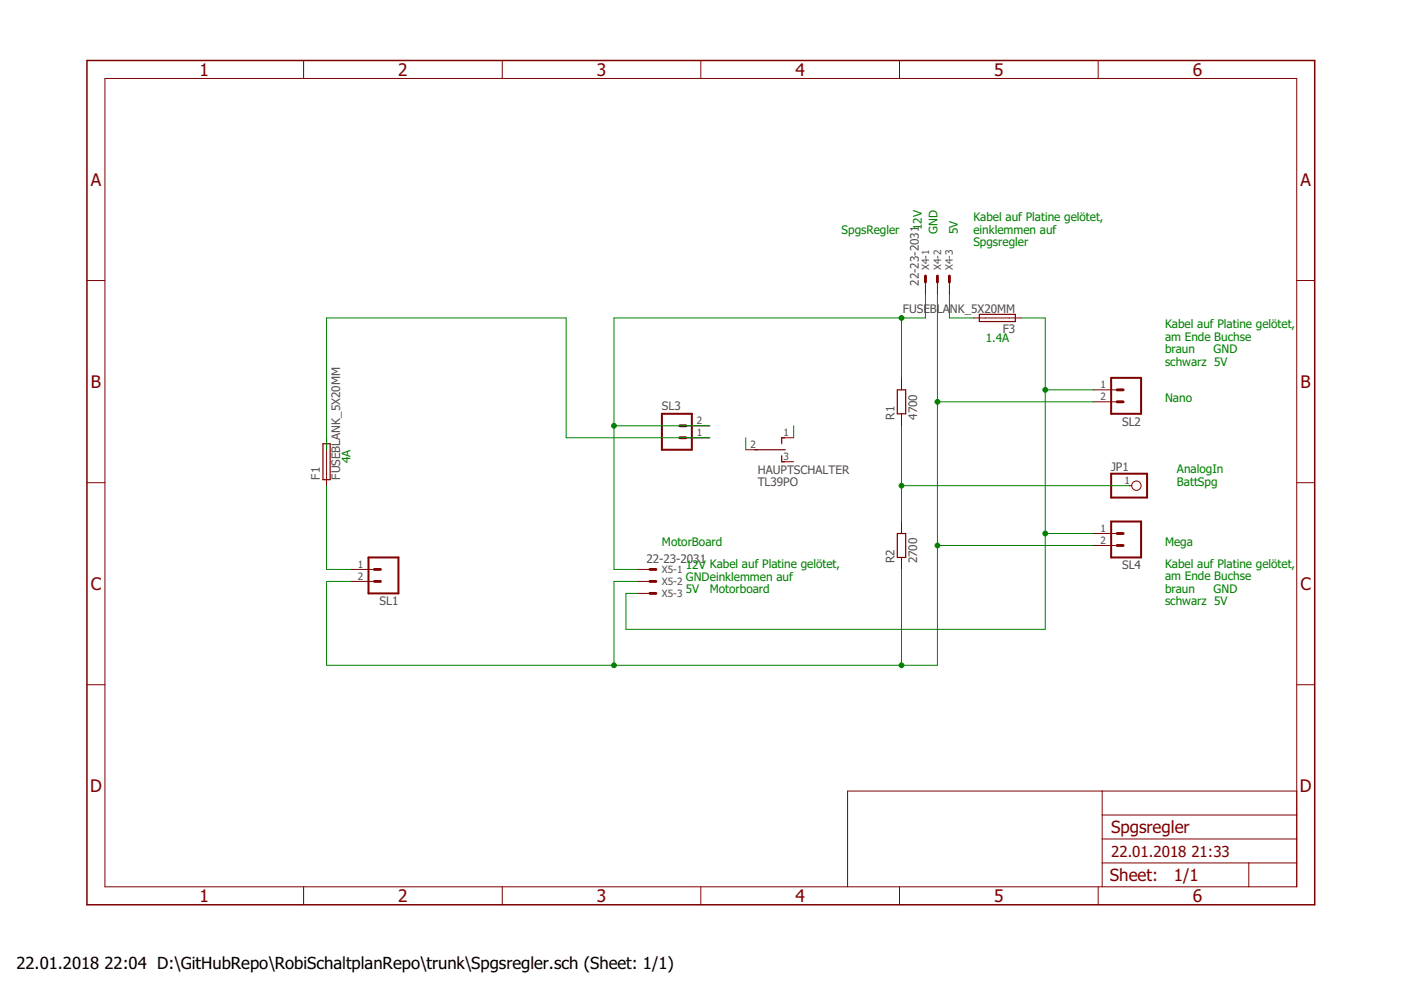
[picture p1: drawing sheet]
<?xml version="1.0" encoding="utf-8"?>
<!DOCTYPE eagle SYSTEM "eagle.dtd">
<eagle version="8.5.1">
<drawing>
<settings>
<setting alwaysvectorfont="no"/>
<setting keepoldvectorfont="yes"/>
<setting verticaltext="up"/>
</settings>
<grid distance="0.1" unitdist="inch" unit="inch" style="lines" multiple="1" display="no" altdistance="0.01" altunitdist="inch" altunit="inch"/>
<schematic xreflabel="%F%N/%S.%C%R" xrefpart="/%S.%C%R">
<libraries>
<library name="con-amp-quick">
<symbols>
<symbol name="M02">
<wire x1="3.81" y1="-2.54" x2="-2.54" y2="-2.54" width="0.4064" layer="94"/>
<wire x1="1.27" y1="2.54" x2="2.54" y2="2.54" width="0.6096" layer="94"/>
<wire x1="1.27" y1="0" x2="2.54" y2="0" width="0.6096" layer="94"/>
<wire x1="-2.54" y1="5.08" x2="-2.54" y2="-2.54" width="0.4064" layer="94"/>
<wire x1="3.81" y1="-2.54" x2="3.81" y2="5.08" width="0.4064" layer="94"/>
<wire x1="-2.54" y1="5.08" x2="3.81" y2="5.08" width="0.4064" layer="94"/>
<text x="-2.54" y="-5.08" size="1.778" layer="96">&gt;VALUE</text>
<text x="-2.54" y="5.842" size="1.778" layer="95">&gt;NAME</text>
<pin name="1" x="7.62" y="0" visible="pad" length="middle" direction="pas" swaplevel="1" rot="R180"/>
<pin name="2" x="7.62" y="2.54" visible="pad" length="middle" direction="pas" swaplevel="1" rot="R180"/>
</symbol>
</symbols>
<devicesets>
<deviceset name="M02" prefix="SL" uservalue="yes">
<gates>
<gate name="G$1" symbol="M02" x="-2.54" y="0"/>
</gates>
<devices>
<device name="" package="02P">
<connects>
<connect gate="G$1" pin="1" pad="1"/>
<connect gate="G$1" pin="2" pad="2"/>
</connects>
<technologies>
<technology name="">
<attribute name="MF" value="" constant="no"/>
<attribute name="MPN" value="" constant="no"/>
<attribute name="OC_FARNELL" value="unknown" constant="no"/>
<attribute name="OC_NEWARK" value="unknown" constant="no"/>
</technology>
</technologies>
</device>
</devices>
</deviceset>
</devicesets>
</library>
<library name="fuse">
<symbols>
<symbol name="FUSE">
<wire x1="-3.81" y1="-0.762" x2="3.81" y2="-0.762" width="0.254" layer="94"/>
<wire x1="3.81" y1="0.762" x2="-3.81" y2="0.762" width="0.254" layer="94"/>
<wire x1="3.81" y1="-0.762" x2="3.81" y2="0.762" width="0.254" layer="94"/>
<wire x1="-3.81" y1="0.762" x2="-3.81" y2="-0.762" width="0.254" layer="94"/>
<wire x1="-2.54" y1="0" x2="2.54" y2="0" width="0.1524" layer="94"/>
<text x="-3.81" y="1.397" size="1.778" layer="95">&gt;NAME</text>
<text x="-3.81" y="-2.921" size="1.778" layer="96">&gt;VALUE</text>
<pin name="2" x="5.08" y="0" visible="off" length="short" direction="pas" swaplevel="1" rot="R180"/>
<pin name="1" x="-5.08" y="0" visible="off" length="short" direction="pas" swaplevel="1"/>
</symbol>
</symbols>
<devicesets>
<deviceset name="FUSE" prefix="F">
<gates>
<gate name="G$1" symbol="FUSE" x="0" y="0"/>
</gates>
<devices>
<device name="19559" package="19559">
<connects>
<connect gate="G$1" pin="1" pad="1"/>
<connect gate="G$1" pin="2" pad="2"/>
</connects>
<technologies>
<technology name="">
<attribute name="MF" value="" constant="no"/>
<attribute name="MPN" value="55900000001" constant="no"/>
<attribute name="OC_FARNELL" value="9516360" constant="no"/>
<attribute name="OC_NEWARK" value="02P0286" constant="no"/>
</technology>
</technologies>
</device>
<device name="19560" package="19560">
<connects>
<connect gate="G$1" pin="1" pad="1"/>
<connect gate="G$1" pin="2" pad="2"/>
</connects>
<technologies>
<technology name="">
<attribute name="MF" value="" constant="no"/>
<attribute name="MPN" value="56000001009" constant="no"/>
<attribute name="OC_FARNELL" value="1185363" constant="no"/>
<attribute name="OC_NEWARK" value="98K6125" constant="no"/>
</technology>
</technologies>
</device>
<device name="F456" package="F456">
<connects>
<connect gate="G$1" pin="1" pad="1"/>
<connect gate="G$1" pin="2" pad="2"/>
</connects>
<technologies>
<technology name="">
<attribute name="MF" value="" constant="no"/>
<attribute name="MPN" value="" constant="no"/>
<attribute name="OC_FARNELL" value="unknown" constant="no"/>
<attribute name="OC_NEWARK" value="unknown" constant="no"/>
</technology>
</technologies>
</device>
<device name="F457" package="F457">
<connects>
<connect gate="G$1" pin="1" pad="1"/>
<connect gate="G$1" pin="2" pad="2"/>
</connects>
<technologies>
<technology name="">
<attribute name="MF" value="" constant="no"/>
<attribute name="MPN" value="" constant="no"/>
<attribute name="OC_FARNELL" value="unknown" constant="no"/>
<attribute name="OC_NEWARK" value="unknown" constant="no"/>
</technology>
</technologies>
</device>
<device name="BLANK_5X20MM" package="FUSE_HOLDER_5X20MM">
<connects>
<connect gate="G$1" pin="1" pad="1"/>
<connect gate="G$1" pin="2" pad="2"/>
</connects>
<technologies>
<technology name="">
<attribute name="MF" value="" constant="no"/>
<attribute name="MPN" value="" constant="no"/>
<attribute name="OC_FARNELL" value="unknown" constant="no"/>
<attribute name="OC_NEWARK" value="unknown" constant="no"/>
</technology>
</technologies>
</device>
<device name="1821" package="FUSE_HOLDER_MENTOR-1821">
<connects>
<connect gate="G$1" pin="1" pad="A"/>
<connect gate="G$1" pin="2" pad="B"/>
</connects>
<technologies>
<technology name="">
<attribute name="MF" value="" constant="no"/>
<attribute name="MPN" value="" constant="no"/>
<attribute name="OC_FARNELL" value="unknown" constant="no"/>
<attribute name="OC_NEWARK" value="unknown" constant="no"/>
</technology>
</technologies>
</device>
<device name="FAS" package="FUSE_HOLDER_SCHURTER-FAS">
<connects>
<connect gate="G$1" pin="1" pad="A"/>
<connect gate="G$1" pin="2" pad="B"/>
</connects>
<technologies>
<technology name="">
<attribute name="MF" value="" constant="no"/>
<attribute name="MPN" value="0031.3501" constant="no"/>
<attribute name="OC_FARNELL" value="1214778" constant="no"/>
<attribute name="OC_NEWARK" value="98K4273" constant="no"/>
</technology>
</technologies>
</device>
<device name="19596" package="FUSE_HOLDER_WICKMANN-19596">
<connects>
<connect gate="G$1" pin="1" pad="A"/>
<connect gate="G$1" pin="2" pad="B"/>
</connects>
<technologies>
<technology name="">
<attribute name="MF" value="" constant="no"/>
<attribute name="MPN" value="" constant="no"/>
<attribute name="OC_FARNELL" value="1271669" constant="no"/>
<attribute name="OC_NEWARK" value="unknown" constant="no"/>
</technology>
</technologies>
</device>
<device name="GSH15" package="GSH15">
<connects>
<connect gate="G$1" pin="1" pad="1"/>
<connect gate="G$1" pin="2" pad="2"/>
</connects>
<technologies>
<technology name="">
<attribute name="MF" value="" constant="no"/>
<attribute name="MPN" value="" constant="no"/>
<attribute name="OC_FARNELL" value="unknown" constant="no"/>
<attribute name="OC_NEWARK" value="unknown" constant="no"/>
</technology>
</technologies>
</device>
<device name="KS10H" package="KS10H">
<connects>
<connect gate="G$1" pin="1" pad="1"/>
<connect gate="G$1" pin="2" pad="2"/>
</connects>
<technologies>
<technology name="">
<attribute name="MF" value="" constant="no"/>
<attribute name="MPN" value="" constant="no"/>
<attribute name="OC_FARNELL" value="unknown" constant="no"/>
<attribute name="OC_NEWARK" value="unknown" constant="no"/>
</technology>
</technologies>
</device>
<device name="KS16" package="KS16">
<connects>
<connect gate="G$1" pin="1" pad="1"/>
<connect gate="G$1" pin="2" pad="2"/>
</connects>
<technologies>
<technology name="">
<attribute name="MF" value="" constant="no"/>
<attribute name="MPN" value="" constant="no"/>
<attribute name="OC_FARNELL" value="unknown" constant="no"/>
<attribute name="OC_NEWARK" value="unknown" constant="no"/>
</technology>
</technologies>
</device>
<device name="KS17" package="KS17">
<connects>
<connect gate="G$1" pin="1" pad="1"/>
<connect gate="G$1" pin="2" pad="2"/>
</connects>
<technologies>
<technology name="">
<attribute name="MF" value="" constant="no"/>
<attribute name="MPN" value="" constant="no"/>
<attribute name="OC_FARNELL" value="unknown" constant="no"/>
<attribute name="OC_NEWARK" value="unknown" constant="no"/>
</technology>
</technologies>
</device>
<device name="KS9V" package="KS9V">
<connects>
<connect gate="G$1" pin="1" pad="1"/>
<connect gate="G$1" pin="2" pad="2"/>
</connects>
<technologies>
<technology name="">
<attribute name="MF" value="" constant="no"/>
<attribute name="MPN" value="" constant="no"/>
<attribute name="OC_FARNELL" value="unknown" constant="no"/>
<attribute name="OC_NEWARK" value="unknown" constant="no"/>
</technology>
</technologies>
</device>
<device name="LITTLEFUSE" package="LITTLEFUSE">
<connects>
<connect gate="G$1" pin="1" pad="1"/>
<connect gate="G$1" pin="2" pad="2"/>
</connects>
<technologies>
<technology name="">
<attribute name="MF" value="" constant="no"/>
<attribute name="MPN" value="" constant="no"/>
<attribute name="OC_FARNELL" value="unknown" constant="no"/>
<attribute name="OC_NEWARK" value="unknown" constant="no"/>
</technology>
</technologies>
</device>
<device name="PICOFUSE" package="PICOFUSE">
<connects>
<connect gate="G$1" pin="1" pad="1"/>
<connect gate="G$1" pin="2" pad="2"/>
</connects>
<technologies>
<technology name="">
<attribute name="MF" value="" constant="no"/>
<attribute name="MPN" value="" constant="no"/>
<attribute name="OC_FARNELL" value="unknown" constant="no"/>
<attribute name="OC_NEWARK" value="unknown" constant="no"/>
</technology>
</technologies>
</device>
<device name="SH22" package="SH22">
<connects>
<connect gate="G$1" pin="1" pad="1"/>
<connect gate="G$1" pin="2" pad="2"/>
</connects>
<technologies>
<technology name="">
<attribute name="MF" value="" constant="no"/>
<attribute name="MPN" value="" constant="no"/>
<attribute name="OC_FARNELL" value="unknown" constant="no"/>
<attribute name="OC_NEWARK" value="unknown" constant="no"/>
</technology>
</technologies>
</device>
<device name="SH22,5" package="SH22,5">
<connects>
<connect gate="G$1" pin="1" pad="1"/>
<connect gate="G$1" pin="2" pad="2"/>
</connects>
<technologies>
<technology name="">
<attribute name="MF" value="" constant="no"/>
<attribute name="MPN" value="" constant="no"/>
<attribute name="OC_FARNELL" value="unknown" constant="no"/>
<attribute name="OC_NEWARK" value="unknown" constant="no"/>
</technology>
</technologies>
</device>
<device name="SH22,5A" package="SH22,5A">
<connects>
<connect gate="G$1" pin="1" pad="1"/>
<connect gate="G$1" pin="2" pad="2"/>
</connects>
<technologies>
<technology name="">
<attribute name="MF" value="" constant="no"/>
<attribute name="MPN" value="" constant="no"/>
<attribute name="OC_FARNELL" value="unknown" constant="no"/>
<attribute name="OC_NEWARK" value="unknown" constant="no"/>
</technology>
</technologies>
</device>
<device name="SH35" package="SH25">
<connects>
<connect gate="G$1" pin="1" pad="1"/>
<connect gate="G$1" pin="2" pad="2"/>
</connects>
<technologies>
<technology name="">
<attribute name="MF" value="" constant="no"/>
<attribute name="MPN" value="" constant="no"/>
<attribute name="OC_FARNELL" value="unknown" constant="no"/>
<attribute name="OC_NEWARK" value="unknown" constant="no"/>
</technology>
</technologies>
</device>
<device name="SH32" package="SH32">
<connects>
<connect gate="G$1" pin="1" pad="1A"/>
<connect gate="G$1" pin="2" pad="2A"/>
</connects>
<technologies>
<technology name="">
<attribute name="MF" value="" constant="no"/>
<attribute name="MPN" value="" constant="no"/>
<attribute name="OC_FARNELL" value="unknown" constant="no"/>
<attribute name="OC_NEWARK" value="unknown" constant="no"/>
</technology>
</technologies>
</device>
<device name="SHK20L" package="SHK20L">
<connects>
<connect gate="G$1" pin="1" pad="1A"/>
<connect gate="G$1" pin="2" pad="2A"/>
</connects>
<technologies>
<technology name="">
<attribute name="MF" value="" constant="no"/>
<attribute name="MPN" value="" constant="no"/>
<attribute name="OC_FARNELL" value="unknown" constant="no"/>
<attribute name="OC_NEWARK" value="unknown" constant="no"/>
</technology>
</technologies>
</device>
<device name="SHK20Q" package="SHK20Q">
<connects>
<connect gate="G$1" pin="1" pad="1A"/>
<connect gate="G$1" pin="2" pad="2A"/>
</connects>
<technologies>
<technology name="">
<attribute name="MF" value="" constant="no"/>
<attribute name="MPN" value="" constant="no"/>
<attribute name="OC_FARNELL" value="unknown" constant="no"/>
<attribute name="OC_NEWARK" value="unknown" constant="no"/>
</technology>
</technologies>
</device>
<device name="SHKOG" package="SHKOG">
<connects>
<connect gate="G$1" pin="1" pad="1A"/>
<connect gate="G$1" pin="2" pad="2A"/>
</connects>
<technologies>
<technology name="">
<attribute name="MF" value="" constant="no"/>
<attribute name="MPN" value="" constant="no"/>
<attribute name="OC_FARNELL" value="unknown" constant="no"/>
<attribute name="OC_NEWARK" value="unknown" constant="no"/>
</technology>
</technologies>
</device>
<device name="TE5" package="TE5">
<connects>
<connect gate="G$1" pin="1" pad="1"/>
<connect gate="G$1" pin="2" pad="2"/>
</connects>
<technologies>
<technology name="">
<attribute name="MF" value="" constant="no"/>
<attribute name="MPN" value="" constant="no"/>
<attribute name="OC_FARNELL" value="unknown" constant="no"/>
<attribute name="OC_NEWARK" value="unknown" constant="no"/>
</technology>
</technologies>
</device>
<device name="TR5" package="TR5">
<connects>
<connect gate="G$1" pin="1" pad="1"/>
<connect gate="G$1" pin="2" pad="2"/>
</connects>
<technologies>
<technology name="">
<attribute name="MF" value="" constant="no"/>
<attribute name="MPN" value="" constant="no"/>
<attribute name="OC_FARNELL" value="unknown" constant="no"/>
<attribute name="OC_NEWARK" value="unknown" constant="no"/>
</technology>
</technologies>
</device>
</devices>
</deviceset>
</devicesets>
</library>
<library name="switch">
<symbols>
<symbol name="ON-OFF-ON">
<wire x1="0" y1="-3.175" x2="0" y2="3.302" width="0.254" layer="94"/>
<wire x1="1.27" y1="2.54" x2="2.54" y2="2.54" width="0.254" layer="94"/>
<wire x1="2.54" y1="2.54" x2="2.54" y2="3.175" width="0.254" layer="94"/>
<wire x1="-2.54" y1="2.54" x2="-1.27" y2="2.54" width="0.254" layer="94"/>
<wire x1="-2.54" y1="2.54" x2="-2.54" y2="3.175" width="0.254" layer="94"/>
<text x="5.08" y="-2.54" size="1.778" layer="95" rot="R90">&gt;NAME</text>
<text x="7.62" y="-2.54" size="1.778" layer="96" rot="R90">&gt;VALUE</text>
<pin name="P" x="0" y="-5.08" visible="pad" length="short" direction="pas" rot="R90"/>
<pin name="S" x="2.54" y="5.08" visible="pad" length="short" direction="pas" rot="R270"/>
<pin name="O" x="-2.54" y="5.08" visible="pad" length="short" direction="pas" rot="R270"/>
</symbol>
</symbols>
<devicesets>
<deviceset name="TL39PO" prefix="S">
<gates>
<gate name="BEF1" symbol="ON-OFF-ON" x="0" y="0"/>
</gates>
<devices>
<device name="" package="TL3XPO">
<connects>
<connect gate="BEF1" pin="O" pad="1"/>
<connect gate="BEF1" pin="P" pad="2"/>
<connect gate="BEF1" pin="S" pad="3"/>
</connects>
<technologies>
<technology name=""/>
</technologies>
</device>
</devices>
</deviceset>
</devicesets>
</library>
<library name="con-molex">
<symbols>
<symbol name="MV">
<wire x1="1.27" y1="0" x2="0" y2="0" width="0.6096" layer="94"/>
<text x="2.54" y="-0.762" size="1.524" layer="95">&gt;NAME</text>
<text x="-0.762" y="1.397" size="1.778" layer="96">&gt;VALUE</text>
<pin name="S" x="-2.54" y="0" visible="off" length="short" direction="pas"/>
</symbol>
<symbol name="M">
<wire x1="1.27" y1="0" x2="0" y2="0" width="0.6096" layer="94"/>
<text x="2.54" y="-0.762" size="1.524" layer="95">&gt;NAME</text>
<pin name="S" x="-2.54" y="0" visible="off" length="short" direction="pas"/>
</symbol>
</symbols>
<devicesets>
<deviceset name="22-23-2031" prefix="X">
<gates>
<gate name="-1" symbol="MV" x="0" y="2.54" addlevel="always" swaplevel="1"/>
<gate name="-2" symbol="M" x="0" y="0" addlevel="always" swaplevel="1"/>
<gate name="-3" symbol="M" x="0" y="-2.54" addlevel="always" swaplevel="1"/>
</gates>
<devices>
<device name="" package="22-23-2031">
<connects>
<connect gate="-1" pin="S" pad="1"/>
<connect gate="-2" pin="S" pad="2"/>
<connect gate="-3" pin="S" pad="3"/>
</connects>
<technologies>
<technology name="">
<attribute name="MF" value="MOLEX" constant="no"/>
<attribute name="MPN" value="22-23-2031" constant="no"/>
<attribute name="OC_FARNELL" value="1462950" constant="no"/>
<attribute name="OC_NEWARK" value="30C0862" constant="no"/>
</technology>
</technologies>
</device>
</devices>
</deviceset>
</devicesets>
</library>
<library name="pinhead">
<symbols>
<symbol name="PINHD1">
<wire x1="-6.35" y1="-2.54" x2="1.27" y2="-2.54" width="0.4064" layer="94"/>
<wire x1="1.27" y1="-2.54" x2="1.27" y2="2.54" width="0.4064" layer="94"/>
<wire x1="1.27" y1="2.54" x2="-6.35" y2="2.54" width="0.4064" layer="94"/>
<wire x1="-6.35" y1="2.54" x2="-6.35" y2="-2.54" width="0.4064" layer="94"/>
<text x="-6.35" y="3.175" size="1.778" layer="95">&gt;NAME</text>
<text x="-6.35" y="-5.08" size="1.778" layer="96">&gt;VALUE</text>
<pin name="1" x="-2.54" y="0" visible="pad" length="short" direction="pas" function="dot"/>
</symbol>
</symbols>
<devicesets>
<deviceset name="PINHD-1X1" prefix="JP" uservalue="yes">
<gates>
<gate name="G$1" symbol="PINHD1" x="0" y="0"/>
</gates>
<devices>
<device name="" package="1X01">
<connects>
<connect gate="G$1" pin="1" pad="1"/>
</connects>
<technologies>
<technology name=""/>
</technologies>
</device>
</devices>
</deviceset>
</devicesets>
</library>
<library name="frames">
<symbols>
<symbol name="A4L-LOC">
<wire x1="256.54" y1="3.81" x2="256.54" y2="8.89" width="0.1016" layer="94"/>
<wire x1="256.54" y1="8.89" x2="256.54" y2="13.97" width="0.1016" layer="94"/>
<wire x1="256.54" y1="13.97" x2="256.54" y2="19.05" width="0.1016" layer="94"/>
<wire x1="256.54" y1="19.05" x2="256.54" y2="24.13" width="0.1016" layer="94"/>
<wire x1="161.29" y1="3.81" x2="161.29" y2="24.13" width="0.1016" layer="94"/>
<wire x1="161.29" y1="24.13" x2="215.265" y2="24.13" width="0.1016" layer="94"/>
<wire x1="215.265" y1="24.13" x2="256.54" y2="24.13" width="0.1016" layer="94"/>
<wire x1="246.38" y1="3.81" x2="246.38" y2="8.89" width="0.1016" layer="94"/>
<wire x1="246.38" y1="8.89" x2="256.54" y2="8.89" width="0.1016" layer="94"/>
<wire x1="246.38" y1="8.89" x2="215.265" y2="8.89" width="0.1016" layer="94"/>
<wire x1="215.265" y1="8.89" x2="215.265" y2="3.81" width="0.1016" layer="94"/>
<wire x1="215.265" y1="8.89" x2="215.265" y2="13.97" width="0.1016" layer="94"/>
<wire x1="215.265" y1="13.97" x2="256.54" y2="13.97" width="0.1016" layer="94"/>
<wire x1="215.265" y1="13.97" x2="215.265" y2="19.05" width="0.1016" layer="94"/>
<wire x1="215.265" y1="19.05" x2="256.54" y2="19.05" width="0.1016" layer="94"/>
<wire x1="215.265" y1="19.05" x2="215.265" y2="24.13" width="0.1016" layer="94"/>
<text x="217.17" y="15.24" size="2.54" layer="94">&gt;DRAWING_NAME</text>
<text x="217.17" y="10.16" size="2.286" layer="94">&gt;LAST_DATE_TIME</text>
<text x="230.505" y="5.08" size="2.54" layer="94">&gt;SHEET</text>
<text x="216.916" y="4.953" size="2.54" layer="94">Sheet:</text>
<frame x1="0" y1="0" x2="260.35" y2="179.07" columns="6" rows="4" layer="94"/>
</symbol>
</symbols>
<devicesets>
<deviceset name="A4L-LOC" prefix="FRAME" uservalue="yes">
<gates>
<gate name="G$1" symbol="A4L-LOC" x="0" y="0"/>
</gates>
<devices>
<device name="">
<technologies>
<technology name=""/>
</technologies>
</device>
</devices>
</deviceset>
</devicesets>
</library>
<library name="rcl">
<symbols>
<symbol name="R-EU">
<wire x1="-2.54" y1="-0.889" x2="2.54" y2="-0.889" width="0.254" layer="94"/>
<wire x1="2.54" y1="0.889" x2="-2.54" y2="0.889" width="0.254" layer="94"/>
<wire x1="2.54" y1="-0.889" x2="2.54" y2="0.889" width="0.254" layer="94"/>
<wire x1="-2.54" y1="-0.889" x2="-2.54" y2="0.889" width="0.254" layer="94"/>
<text x="-3.81" y="1.4986" size="1.778" layer="95">&gt;NAME</text>
<text x="-3.81" y="-3.302" size="1.778" layer="96">&gt;VALUE</text>
<pin name="2" x="5.08" y="0" visible="off" length="short" direction="pas" swaplevel="1" rot="R180"/>
<pin name="1" x="-5.08" y="0" visible="off" length="short" direction="pas" swaplevel="1"/>
</symbol>
</symbols>
<devicesets>
<deviceset name="R-EU_" prefix="R" uservalue="yes">
<gates>
<gate name="G$1" symbol="R-EU" x="0" y="0"/>
</gates>
<devices>
<device name="R0402" package="R0402">
<connects>
<connect gate="G$1" pin="1" pad="1"/>
<connect gate="G$1" pin="2" pad="2"/>
</connects>
<technologies>
<technology name=""/>
</technologies>
</device>
<device name="R0603" package="R0603">
<connects>
<connect gate="G$1" pin="1" pad="1"/>
<connect gate="G$1" pin="2" pad="2"/>
</connects>
<technologies>
<technology name=""/>
</technologies>
</device>
<device name="R0805" package="R0805">
<connects>
<connect gate="G$1" pin="1" pad="1"/>
<connect gate="G$1" pin="2" pad="2"/>
</connects>
<technologies>
<technology name=""/>
</technologies>
</device>
<device name="R0805W" package="R0805W">
<connects>
<connect gate="G$1" pin="1" pad="1"/>
<connect gate="G$1" pin="2" pad="2"/>
</connects>
<technologies>
<technology name=""/>
</technologies>
</device>
<device name="R1206" package="R1206">
<connects>
<connect gate="G$1" pin="1" pad="1"/>
<connect gate="G$1" pin="2" pad="2"/>
</connects>
<technologies>
<technology name=""/>
</technologies>
</device>
<device name="R1206W" package="R1206W">
<connects>
<connect gate="G$1" pin="1" pad="1"/>
<connect gate="G$1" pin="2" pad="2"/>
</connects>
<technologies>
<technology name=""/>
</technologies>
</device>
<device name="R1210" package="R1210">
<connects>
<connect gate="G$1" pin="1" pad="1"/>
<connect gate="G$1" pin="2" pad="2"/>
</connects>
<technologies>
<technology name=""/>
</technologies>
</device>
<device name="R1210W" package="R1210W">
<connects>
<connect gate="G$1" pin="1" pad="1"/>
<connect gate="G$1" pin="2" pad="2"/>
</connects>
<technologies>
<technology name=""/>
</technologies>
</device>
<device name="R2010" package="R2010">
<connects>
<connect gate="G$1" pin="1" pad="1"/>
<connect gate="G$1" pin="2" pad="2"/>
</connects>
<technologies>
<technology name=""/>
</technologies>
</device>
<device name="R2010W" package="R2010W">
<connects>
<connect gate="G$1" pin="1" pad="1"/>
<connect gate="G$1" pin="2" pad="2"/>
</connects>
<technologies>
<technology name=""/>
</technologies>
</device>
<device name="R2012" package="R2012">
<connects>
<connect gate="G$1" pin="1" pad="1"/>
<connect gate="G$1" pin="2" pad="2"/>
</connects>
<technologies>
<technology name=""/>
</technologies>
</device>
<device name="R2012W" package="R2012W">
<connects>
<connect gate="G$1" pin="1" pad="1"/>
<connect gate="G$1" pin="2" pad="2"/>
</connects>
<technologies>
<technology name=""/>
</technologies>
</device>
<device name="R2512" package="R2512">
<connects>
<connect gate="G$1" pin="1" pad="1"/>
<connect gate="G$1" pin="2" pad="2"/>
</connects>
<technologies>
<technology name=""/>
</technologies>
</device>
<device name="R2512W" package="R2512W">
<connects>
<connect gate="G$1" pin="1" pad="1"/>
<connect gate="G$1" pin="2" pad="2"/>
</connects>
<technologies>
<technology name=""/>
</technologies>
</device>
<device name="R3216" package="R3216">
<connects>
<connect gate="G$1" pin="1" pad="1"/>
<connect gate="G$1" pin="2" pad="2"/>
</connects>
<technologies>
<technology name=""/>
</technologies>
</device>
<device name="R3216W" package="R3216W">
<connects>
<connect gate="G$1" pin="1" pad="1"/>
<connect gate="G$1" pin="2" pad="2"/>
</connects>
<technologies>
<technology name=""/>
</technologies>
</device>
<device name="R3225" package="R3225">
<connects>
<connect gate="G$1" pin="1" pad="1"/>
<connect gate="G$1" pin="2" pad="2"/>
</connects>
<technologies>
<technology name=""/>
</technologies>
</device>
<device name="R3225W" package="R3225W">
<connects>
<connect gate="G$1" pin="1" pad="1"/>
<connect gate="G$1" pin="2" pad="2"/>
</connects>
<technologies>
<technology name=""/>
</technologies>
</device>
<device name="R5025" package="R5025">
<connects>
<connect gate="G$1" pin="1" pad="1"/>
<connect gate="G$1" pin="2" pad="2"/>
</connects>
<technologies>
<technology name=""/>
</technologies>
</device>
<device name="R5025W" package="R5025W">
<connects>
<connect gate="G$1" pin="1" pad="1"/>
<connect gate="G$1" pin="2" pad="2"/>
</connects>
<technologies>
<technology name=""/>
</technologies>
</device>
<device name="R6332" package="R6332">
<connects>
<connect gate="G$1" pin="1" pad="1"/>
<connect gate="G$1" pin="2" pad="2"/>
</connects>
<technologies>
<technology name=""/>
</technologies>
</device>
<device name="R6332W" package="R6332W">
<connects>
<connect gate="G$1" pin="1" pad="1"/>
<connect gate="G$1" pin="2" pad="2"/>
</connects>
<technologies>
<technology name=""/>
</technologies>
</device>
<device name="M0805" package="M0805">
<connects>
<connect gate="G$1" pin="1" pad="1"/>
<connect gate="G$1" pin="2" pad="2"/>
</connects>
<technologies>
<technology name=""/>
</technologies>
</device>
<device name="M1206" package="M1206">
<connects>
<connect gate="G$1" pin="1" pad="1"/>
<connect gate="G$1" pin="2" pad="2"/>
</connects>
<technologies>
<technology name=""/>
</technologies>
</device>
<device name="M1406" package="M1406">
<connects>
<connect gate="G$1" pin="1" pad="1"/>
<connect gate="G$1" pin="2" pad="2"/>
</connects>
<technologies>
<technology name=""/>
</technologies>
</device>
<device name="M2012" package="M2012">
<connects>
<connect gate="G$1" pin="1" pad="1"/>
<connect gate="G$1" pin="2" pad="2"/>
</connects>
<technologies>
<technology name=""/>
</technologies>
</device>
<device name="M2309" package="M2309">
<connects>
<connect gate="G$1" pin="1" pad="1"/>
<connect gate="G$1" pin="2" pad="2"/>
</connects>
<technologies>
<technology name=""/>
</technologies>
</device>
<device name="M3216" package="M3216">
<connects>
<connect gate="G$1" pin="1" pad="1"/>
<connect gate="G$1" pin="2" pad="2"/>
</connects>
<technologies>
<technology name=""/>
</technologies>
</device>
<device name="M3516" package="M3516">
<connects>
<connect gate="G$1" pin="1" pad="1"/>
<connect gate="G$1" pin="2" pad="2"/>
</connects>
<technologies>
<technology name=""/>
</technologies>
</device>
<device name="M5923" package="M5923">
<connects>
<connect gate="G$1" pin="1" pad="1"/>
<connect gate="G$1" pin="2" pad="2"/>
</connects>
<technologies>
<technology name=""/>
</technologies>
</device>
<device name="0204/5" package="0204/5">
<connects>
<connect gate="G$1" pin="1" pad="1"/>
<connect gate="G$1" pin="2" pad="2"/>
</connects>
<technologies>
<technology name=""/>
</technologies>
</device>
<device name="0204/7" package="0204/7">
<connects>
<connect gate="G$1" pin="1" pad="1"/>
<connect gate="G$1" pin="2" pad="2"/>
</connects>
<technologies>
<technology name=""/>
</technologies>
</device>
<device name="0204/2V" package="0204V">
<connects>
<connect gate="G$1" pin="1" pad="1"/>
<connect gate="G$1" pin="2" pad="2"/>
</connects>
<technologies>
<technology name=""/>
</technologies>
</device>
<device name="0207/10" package="0207/10">
<connects>
<connect gate="G$1" pin="1" pad="1"/>
<connect gate="G$1" pin="2" pad="2"/>
</connects>
<technologies>
<technology name=""/>
</technologies>
</device>
<device name="0207/12" package="0207/12">
<connects>
<connect gate="G$1" pin="1" pad="1"/>
<connect gate="G$1" pin="2" pad="2"/>
</connects>
<technologies>
<technology name=""/>
</technologies>
</device>
<device name="0207/15" package="0207/15">
<connects>
<connect gate="G$1" pin="1" pad="1"/>
<connect gate="G$1" pin="2" pad="2"/>
</connects>
<technologies>
<technology name=""/>
</technologies>
</device>
<device name="0207/2V" package="0207/2V">
<connects>
<connect gate="G$1" pin="1" pad="1"/>
<connect gate="G$1" pin="2" pad="2"/>
</connects>
<technologies>
<technology name=""/>
</technologies>
</device>
<device name="0207/5V" package="0207/5V">
<connects>
<connect gate="G$1" pin="1" pad="1"/>
<connect gate="G$1" pin="2" pad="2"/>
</connects>
<technologies>
<technology name=""/>
</technologies>
</device>
<device name="0207/7" package="0207/7">
<connects>
<connect gate="G$1" pin="1" pad="1"/>
<connect gate="G$1" pin="2" pad="2"/>
</connects>
<technologies>
<technology name=""/>
</technologies>
</device>
<device name="0309/10" package="0309/10">
<connects>
<connect gate="G$1" pin="1" pad="1"/>
<connect gate="G$1" pin="2" pad="2"/>
</connects>
<technologies>
<technology name=""/>
</technologies>
</device>
<device name="0309/12" package="0309/12">
<connects>
<connect gate="G$1" pin="1" pad="1"/>
<connect gate="G$1" pin="2" pad="2"/>
</connects>
<technologies>
<technology name=""/>
</technologies>
</device>
<device name="0309/V" package="0309V">
<connects>
<connect gate="G$1" pin="1" pad="1"/>
<connect gate="G$1" pin="2" pad="2"/>
</connects>
<technologies>
<technology name=""/>
</technologies>
</device>
<device name="0411/12" package="0411/12">
<connects>
<connect gate="G$1" pin="1" pad="1"/>
<connect gate="G$1" pin="2" pad="2"/>
</connects>
<technologies>
<technology name=""/>
</technologies>
</device>
<device name="0411/15" package="0411/15">
<connects>
<connect gate="G$1" pin="1" pad="1"/>
<connect gate="G$1" pin="2" pad="2"/>
</connects>
<technologies>
<technology name=""/>
</technologies>
</device>
<device name="0411/3V" package="0411V">
<connects>
<connect gate="G$1" pin="1" pad="1"/>
<connect gate="G$1" pin="2" pad="2"/>
</connects>
<technologies>
<technology name=""/>
</technologies>
</device>
<device name="0414/15" package="0414/15">
<connects>
<connect gate="G$1" pin="1" pad="1"/>
<connect gate="G$1" pin="2" pad="2"/>
</connects>
<technologies>
<technology name=""/>
</technologies>
</device>
<device name="0414/5V" package="0414V">
<connects>
<connect gate="G$1" pin="1" pad="1"/>
<connect gate="G$1" pin="2" pad="2"/>
</connects>
<technologies>
<technology name=""/>
</technologies>
</device>
<device name="0617/17" package="0617/17">
<connects>
<connect gate="G$1" pin="1" pad="1"/>
<connect gate="G$1" pin="2" pad="2"/>
</connects>
<technologies>
<technology name=""/>
</technologies>
</device>
<device name="0617/22" package="0617/22">
<connects>
<connect gate="G$1" pin="1" pad="1"/>
<connect gate="G$1" pin="2" pad="2"/>
</connects>
<technologies>
<technology name=""/>
</technologies>
</device>
<device name="0617/5V" package="0617V">
<connects>
<connect gate="G$1" pin="1" pad="1"/>
<connect gate="G$1" pin="2" pad="2"/>
</connects>
<technologies>
<technology name=""/>
</technologies>
</device>
<device name="0922/22" package="0922/22">
<connects>
<connect gate="G$1" pin="1" pad="1"/>
<connect gate="G$1" pin="2" pad="2"/>
</connects>
<technologies>
<technology name=""/>
</technologies>
</device>
<device name="0613/5V" package="P0613V">
<connects>
<connect gate="G$1" pin="1" pad="1"/>
<connect gate="G$1" pin="2" pad="2"/>
</connects>
<technologies>
<technology name=""/>
</technologies>
</device>
<device name="0613/15" package="P0613/15">
<connects>
<connect gate="G$1" pin="1" pad="1"/>
<connect gate="G$1" pin="2" pad="2"/>
</connects>
<technologies>
<technology name=""/>
</technologies>
</device>
<device name="0817/22" package="P0817/22">
<connects>
<connect gate="G$1" pin="1" pad="1"/>
<connect gate="G$1" pin="2" pad="2"/>
</connects>
<technologies>
<technology name=""/>
</technologies>
</device>
<device name="0817/7V" package="P0817V">
<connects>
<connect gate="G$1" pin="1" pad="1"/>
<connect gate="G$1" pin="2" pad="2"/>
</connects>
<technologies>
<technology name=""/>
</technologies>
</device>
<device name="V234/12" package="V234/12">
<connects>
<connect gate="G$1" pin="1" pad="1"/>
<connect gate="G$1" pin="2" pad="2"/>
</connects>
<technologies>
<technology name=""/>
</technologies>
</device>
<device name="V235/17" package="V235/17">
<connects>
<connect gate="G$1" pin="1" pad="1"/>
<connect gate="G$1" pin="2" pad="2"/>
</connects>
<technologies>
<technology name=""/>
</technologies>
</device>
<device name="V526-0" package="V526-0">
<connects>
<connect gate="G$1" pin="1" pad="1"/>
<connect gate="G$1" pin="2" pad="2"/>
</connects>
<technologies>
<technology name=""/>
</technologies>
</device>
<device name="MELF0102R" package="MINI_MELF-0102R">
<connects>
<connect gate="G$1" pin="1" pad="1"/>
<connect gate="G$1" pin="2" pad="2"/>
</connects>
<technologies>
<technology name=""/>
</technologies>
</device>
<device name="MELF0102W" package="MINI_MELF-0102W">
<connects>
<connect gate="G$1" pin="1" pad="1"/>
<connect gate="G$1" pin="2" pad="2"/>
</connects>
<technologies>
<technology name=""/>
</technologies>
</device>
<device name="MELF0204R" package="MINI_MELF-0204R">
<connects>
<connect gate="G$1" pin="1" pad="1"/>
<connect gate="G$1" pin="2" pad="2"/>
</connects>
<technologies>
<technology name=""/>
</technologies>
</device>
<device name="MELF0204W" package="MINI_MELF-0204W">
<connects>
<connect gate="G$1" pin="1" pad="1"/>
<connect gate="G$1" pin="2" pad="2"/>
</connects>
<technologies>
<technology name=""/>
</technologies>
</device>
<device name="MELF0207R" package="MINI_MELF-0207R">
<connects>
<connect gate="G$1" pin="1" pad="1"/>
<connect gate="G$1" pin="2" pad="2"/>
</connects>
<technologies>
<technology name=""/>
</technologies>
</device>
<device name="MELF0207W" package="MINI_MELF-0207W">
<connects>
<connect gate="G$1" pin="1" pad="1"/>
<connect gate="G$1" pin="2" pad="2"/>
</connects>
<technologies>
<technology name=""/>
</technologies>
</device>
<device name="0922V" package="0922V">
<connects>
<connect gate="G$1" pin="1" pad="1"/>
<connect gate="G$1" pin="2" pad="2"/>
</connects>
<technologies>
<technology name=""/>
</technologies>
</device>
<device name="RDH/15" package="RDH/15">
<connects>
<connect gate="G$1" pin="1" pad="1"/>
<connect gate="G$1" pin="2" pad="2"/>
</connects>
<technologies>
<technology name=""/>
</technologies>
</device>
<device name="MELF0102AX" package="MINI_MELF-0102AX">
<connects>
<connect gate="G$1" pin="1" pad="1"/>
<connect gate="G$1" pin="2" pad="2"/>
</connects>
<technologies>
<technology name=""/>
</technologies>
</device>
<device name="R0201" package="R0201">
<connects>
<connect gate="G$1" pin="1" pad="1"/>
<connect gate="G$1" pin="2" pad="2"/>
</connects>
<technologies>
<technology name=""/>
</technologies>
</device>
<device name="VTA52" package="VTA52">
<connects>
<connect gate="G$1" pin="1" pad="1"/>
<connect gate="G$1" pin="2" pad="2"/>
</connects>
<technologies>
<technology name=""/>
</technologies>
</device>
<device name="VTA53" package="VTA53">
<connects>
<connect gate="G$1" pin="1" pad="1"/>
<connect gate="G$1" pin="2" pad="2"/>
</connects>
<technologies>
<technology name=""/>
</technologies>
</device>
<device name="VTA54" package="VTA54">
<connects>
<connect gate="G$1" pin="1" pad="1"/>
<connect gate="G$1" pin="2" pad="2"/>
</connects>
<technologies>
<technology name=""/>
</technologies>
</device>
<device name="VTA55" package="VTA55">
<connects>
<connect gate="G$1" pin="1" pad="1"/>
<connect gate="G$1" pin="2" pad="2"/>
</connects>
<technologies>
<technology name=""/>
</technologies>
</device>
<device name="VTA56" package="VTA56">
<connects>
<connect gate="G$1" pin="1" pad="1"/>
<connect gate="G$1" pin="2" pad="2"/>
</connects>
<technologies>
<technology name=""/>
</technologies>
</device>
<device name="VMTA55" package="VMTA55">
<connects>
<connect gate="G$1" pin="1" pad="1"/>
<connect gate="G$1" pin="2" pad="2"/>
</connects>
<technologies>
<technology name=""/>
</technologies>
</device>
<device name="VMTB60" package="VMTB60">
<connects>
<connect gate="G$1" pin="1" pad="1"/>
<connect gate="G$1" pin="2" pad="2"/>
</connects>
<technologies>
<technology name=""/>
</technologies>
</device>
<device name="R4527" package="R4527">
<connects>
<connect gate="G$1" pin="1" pad="1"/>
<connect gate="G$1" pin="2" pad="2"/>
</connects>
<technologies>
<technology name=""/>
</technologies>
</device>
<device name="WSC0001" package="WSC0001">
<connects>
<connect gate="G$1" pin="1" pad="1"/>
<connect gate="G$1" pin="2" pad="2"/>
</connects>
<technologies>
<technology name=""/>
</technologies>
</device>
<device name="WSC0002" package="WSC0002">
<connects>
<connect gate="G$1" pin="1" pad="1"/>
<connect gate="G$1" pin="2" pad="2"/>
</connects>
<technologies>
<technology name=""/>
</technologies>
</device>
<device name="WSC01/2" package="WSC01/2">
<connects>
<connect gate="G$1" pin="1" pad="1"/>
<connect gate="G$1" pin="2" pad="2"/>
</connects>
<technologies>
<technology name=""/>
</technologies>
</device>
<device name="WSC2515" package="WSC2515">
<connects>
<connect gate="G$1" pin="1" pad="1"/>
<connect gate="G$1" pin="2" pad="2"/>
</connects>
<technologies>
<technology name=""/>
</technologies>
</device>
<device name="WSC4527" package="WSC4527">
<connects>
<connect gate="G$1" pin="1" pad="1"/>
<connect gate="G$1" pin="2" pad="2"/>
</connects>
<technologies>
<technology name=""/>
</technologies>
</device>
<device name="WSC6927" package="WSC6927">
<connects>
<connect gate="G$1" pin="1" pad="1"/>
<connect gate="G$1" pin="2" pad="2"/>
</connects>
<technologies>
<technology name=""/>
</technologies>
</device>
<device name="R1218" package="R1218">
<connects>
<connect gate="G$1" pin="1" pad="1"/>
<connect gate="G$1" pin="2" pad="2"/>
</connects>
<technologies>
<technology name=""/>
</technologies>
</device>
<device name="1812X7R" package="1812X7R">
<connects>
<connect gate="G$1" pin="1" pad="1"/>
<connect gate="G$1" pin="2" pad="2"/>
</connects>
<technologies>
<technology name=""/>
</technologies>
</device>
<device name="PRL1632" package="PRL1632">
<connects>
<connect gate="G$1" pin="1" pad="1"/>
<connect gate="G$1" pin="2" pad="2"/>
</connects>
<technologies>
<technology name=""/>
</technologies>
</device>
<device name="01005" package="R01005">
<connects>
<connect gate="G$1" pin="1" pad="1"/>
<connect gate="G$1" pin="2" pad="2"/>
</connects>
<technologies>
<technology name=""/>
</technologies>
</device>
</devices>
</deviceset>
</devicesets>
</library>
</libraries>
<attributes>
</attributes>
<variantdefs>
</variantdefs>
<classes>
<class number="0" name="default" width="0" drill="0">
</class>
</classes>
<parts>
<part name="SL1_BATT" library="con-amp-quick" deviceset="M02" device=""/>
<part name="SL3" library="con-amp-quick" deviceset="M02" device=""/>
<part name="HAUPTSCHALTER" library="switch" deviceset="TL39PO" device=""/>
<part name="JP1" library="pinhead" deviceset="PINHD-1X1" device=""/>
<part name="X4_SPGSREGLER" library="con-molex" deviceset="22-23-2031" device=""/>
<part name="X5" library="con-molex" deviceset="22-23-2031" device=""/>
<part name="FRAME1" library="frames" deviceset="A4L-LOC" device="" value="WERTWERT"/>
<part name="SL2" library="con-amp-quick" deviceset="M02" device=""/>
<part name="SL4" library="con-amp-quick" deviceset="M02" device=""/>
<part name="R1" library="rcl" deviceset="R-EU_" device="0207/10" value="4700"/>
<part name="R2" library="rcl" deviceset="R-EU_" device="0207/10" value="2700"/>
<part name="F1" library="fuse" deviceset="FUSE" device="BLANK_5X20MM"/>
<part name="F3" library="fuse" deviceset="FUSE" device="BLANK_5X20MM"/>
</parts>
<sheets>
<sheet>
<plain>
<text x="76.2" y="30.48" size="1.778" layer="91">MotorBoard</text>
<text x="185.42" y="43.18" size="1.778" layer="91">AnalogIn
BattSpg</text>
<text x="114.3" y="96.52" size="1.778" layer="91">SpgsRegler</text>
<text x="81.28" y="25.4" size="1.778" layer="91">12V</text>
<text x="81.28" y="22.86" size="1.778" layer="91">GND</text>
<text x="81.28" y="20.32" size="1.778" layer="91">5V</text>
<text x="129.54" y="101.6" size="1.778" layer="91" rot="R270">12V</text>
<text x="134.62" y="96.52" size="1.778" layer="91" rot="R90">GND</text>
<text x="137.16" y="96.52" size="1.778" layer="91" rot="MR90">5V</text>
<text x="182.88" y="30.48" size="1.778" layer="91">Mega</text>
<text x="182.88" y="60.96" size="1.778" layer="91">Nano</text>
<text x="182.88" y="68.58" size="1.778" layer="91">Kabel auf Platine gelötet,
am Ende Buchse
braun     GND
schwarz  5V</text>
<text x="182.88" y="17.78" size="1.778" layer="91">Kabel auf Platine gelötet,
am Ende Buchse
braun     GND
schwarz  5V</text>
<text x="86.36" y="20.32" size="1.778" layer="91">Kabel auf Platine gelötet,
einklemmen auf
Motorboard</text>
<text x="142.24" y="93.98" size="1.778" layer="91">Kabel auf Platine gelötet,
einklemmen auf
Spgsregler</text>
<text x="149.86" y="73.66" size="1.778" layer="91" rot="MR0">1.4A</text>
<text x="10.16" y="50.8" size="1.778" layer="91" rot="MR270">4A</text>
</plain>
<instances>
<instance part="SL1_BATT" gate="G$1" x="17.78" y="25.4" rot="R180"/>
<instance part="SL3" gate="G$1" x="78.74" y="53.34"/>
<instance part="HAUPTSCHALTER" gate="BEF1" x="99.06" y="50.8" rot="R270"/>
<instance part="JP1" gate="G$1" x="177.8" y="43.18"/>
<instance part="X4_SPGSREGLER" gate="-1" x="132.08" y="86.36" rot="R90"/>
<instance part="X4_SPGSREGLER" gate="-2" x="134.62" y="86.36" rot="R90"/>
<instance part="X4_SPGSREGLER" gate="-3" x="137.16" y="86.36" rot="R90"/>
<instance part="X5" gate="-1" x="73.66" y="25.4"/>
<instance part="X5" gate="-2" x="73.66" y="22.86"/>
<instance part="X5" gate="-3" x="73.66" y="20.32"/>
<instance part="FRAME1" gate="G$1" x="-45.72" y="-45.72"/>
<instance part="SL2" gate="G$1" x="175.26" y="63.5" rot="R180"/>
<instance part="SL4" gate="G$1" x="175.26" y="33.02" rot="R180"/>
<instance part="R1" gate="G$1" x="127" y="60.96" rot="R90"/>
<instance part="R2" gate="G$1" x="127" y="30.48" rot="R90"/>
<instance part="F1" gate="G$1" x="5.08" y="48.26" rot="R90"/>
<instance part="F3" gate="G$1" x="147.32" y="78.74" rot="R180"/>
</instances>
<busses>
</busses>
<nets>
<net name="N$8" class="0">
<segment>
<wire x1="86.36" y1="53.34" x2="55.88" y2="53.34" width="0.1524" layer="91"/>
<wire x1="55.88" y1="78.74" x2="55.88" y2="53.34" width="0.1524" layer="91"/>
<wire x1="5.08" y1="78.74" x2="55.88" y2="78.74" width="0.1524" layer="91"/>
<pinref part="SL3" gate="G$1" pin="1"/>
<pinref part="F1" gate="G$1" pin="2"/>
<wire x1="5.08" y1="50.8" x2="5.08" y2="53.34" width="0.1524" layer="91"/>
<wire x1="5.08" y1="78.74" x2="5.08" y2="53.34" width="0.1524" layer="91"/>
</segment>
</net>
<net name="N$5" class="0">
<segment>
<wire x1="66.04" y1="78.74" x2="127" y2="78.74" width="0.1524" layer="91"/>
<wire x1="127" y1="78.74" x2="132.08" y2="78.74" width="0.1524" layer="91"/>
<wire x1="66.04" y1="78.74" x2="66.04" y2="55.88" width="0.1524" layer="91"/>
<wire x1="66.04" y1="55.88" x2="66.04" y2="25.4" width="0.1524" layer="91"/>
<wire x1="66.04" y1="25.4" x2="71.12" y2="25.4" width="0.1524" layer="91"/>
<pinref part="X5" gate="-1" pin="S"/>
<pinref part="X4_SPGSREGLER" gate="-1" pin="S"/>
<wire x1="132.08" y1="78.74" x2="132.08" y2="83.82" width="0.1524" layer="91"/>
<pinref part="R1" gate="G$1" pin="2"/>
<wire x1="127" y1="66.04" x2="127" y2="78.74" width="0.1524" layer="91"/>
<junction x="127" y="78.74"/>
<pinref part="SL3" gate="G$1" pin="2"/>
<wire x1="66.04" y1="55.88" x2="86.36" y2="55.88" width="0.1524" layer="91"/>
<junction x="66.04" y="55.88"/>
</segment>
</net>
<net name="N$3" class="0">
<segment>
<pinref part="R2" gate="G$1" pin="2"/>
<pinref part="R1" gate="G$1" pin="1"/>
<wire x1="127" y1="35.56" x2="127" y2="43.18" width="0.1524" layer="91"/>
<pinref part="JP1" gate="G$1" pin="1"/>
<wire x1="127" y1="43.18" x2="127" y2="55.88" width="0.1524" layer="91"/>
<wire x1="175.26" y1="43.18" x2="127" y2="43.18" width="0.1524" layer="91"/>
<junction x="127" y="43.18"/>
</segment>
</net>
<net name="N$6" class="0">
<segment>
<wire x1="157.48" y1="78.74" x2="157.48" y2="63.5" width="0.1524" layer="91"/>
<wire x1="157.48" y1="63.5" x2="157.48" y2="33.02" width="0.1524" layer="91"/>
<wire x1="157.48" y1="33.02" x2="157.48" y2="12.7" width="0.1524" layer="91"/>
<wire x1="157.48" y1="12.7" x2="68.58" y2="12.7" width="0.1524" layer="91"/>
<wire x1="68.58" y1="12.7" x2="68.58" y2="20.32" width="0.1524" layer="91"/>
<pinref part="SL2" gate="G$1" pin="1"/>
<wire x1="167.64" y1="63.5" x2="157.48" y2="63.5" width="0.1524" layer="91"/>
<junction x="157.48" y="63.5"/>
<pinref part="SL4" gate="G$1" pin="1"/>
<wire x1="167.64" y1="33.02" x2="157.48" y2="33.02" width="0.1524" layer="91"/>
<junction x="157.48" y="33.02"/>
<pinref part="X5" gate="-3" pin="S"/>
<wire x1="68.58" y1="20.32" x2="71.12" y2="20.32" width="0.1524" layer="91"/>
<pinref part="F3" gate="G$1" pin="1"/>
<wire x1="157.48" y1="78.74" x2="152.4" y2="78.74" width="0.1524" layer="91"/>
</segment>
</net>
<net name="N$2" class="0">
<segment>
<pinref part="SL1_BATT" gate="G$1" pin="2"/>
<wire x1="10.16" y1="22.86" x2="5.08" y2="22.86" width="0.1524" layer="91"/>
<wire x1="5.08" y1="5.08" x2="66.04" y2="5.08" width="0.1524" layer="91"/>
<wire x1="71.12" y1="22.86" x2="66.04" y2="22.86" width="0.1524" layer="91"/>
<wire x1="66.04" y1="22.86" x2="66.04" y2="5.08" width="0.1524" layer="91"/>
<junction x="66.04" y="5.08"/>
<pinref part="X5" gate="-2" pin="S"/>
<wire x1="5.08" y1="22.86" x2="5.08" y2="5.08" width="0.1524" layer="91"/>
<wire x1="134.62" y1="5.08" x2="127" y2="5.08" width="0.1524" layer="91"/>
<wire x1="127" y1="5.08" x2="66.04" y2="5.08" width="0.1524" layer="91"/>
<wire x1="134.62" y1="83.82" x2="134.62" y2="60.96" width="0.1524" layer="91"/>
<wire x1="134.62" y1="60.96" x2="134.62" y2="30.48" width="0.1524" layer="91"/>
<wire x1="134.62" y1="30.48" x2="134.62" y2="5.08" width="0.1524" layer="91"/>
<pinref part="X4_SPGSREGLER" gate="-2" pin="S"/>
<pinref part="SL2" gate="G$1" pin="2"/>
<wire x1="167.64" y1="60.96" x2="134.62" y2="60.96" width="0.1524" layer="91"/>
<junction x="134.62" y="60.96"/>
<pinref part="SL4" gate="G$1" pin="2"/>
<wire x1="167.64" y1="30.48" x2="134.62" y2="30.48" width="0.1524" layer="91"/>
<junction x="134.62" y="30.48"/>
<pinref part="R2" gate="G$1" pin="1"/>
<wire x1="127" y1="25.4" x2="127" y2="5.08" width="0.1524" layer="91"/>
<junction x="127" y="5.08"/>
</segment>
</net>
<net name="N$1" class="0">
<segment>
<pinref part="X4_SPGSREGLER" gate="-3" pin="S"/>
<pinref part="F3" gate="G$1" pin="2"/>
<wire x1="137.16" y1="78.74" x2="142.24" y2="78.74" width="0.1524" layer="91"/>
<wire x1="137.16" y1="78.74" x2="137.16" y2="83.82" width="0.1524" layer="91"/>
</segment>
</net>
<net name="N$4" class="0">
<segment>
<pinref part="SL1_BATT" gate="G$1" pin="1"/>
<wire x1="10.16" y1="25.4" x2="5.08" y2="25.4" width="0.1524" layer="91"/>
<pinref part="F1" gate="G$1" pin="1"/>
<wire x1="5.08" y1="25.4" x2="5.08" y2="43.18" width="0.1524" layer="91"/>
</segment>
</net>
<net name="N$9" class="0">
<segment>
<pinref part="HAUPTSCHALTER" gate="BEF1" pin="O"/>
<wire x1="104.14" y1="53.34" x2="104.14" y2="55.88" width="0.1524" layer="91"/>
</segment>
</net>
<net name="N$10" class="0">
<segment>
<pinref part="HAUPTSCHALTER" gate="BEF1" pin="P"/>
<wire x1="93.98" y1="53.34" x2="93.98" y2="50.8" width="0.1524" layer="91"/>
</segment>
</net>
</nets>
</sheet>
</sheets>
<errors>
<approved hash="113,1,13.3773,22.6653,SL1,,,,,"/>
<approved hash="113,1,83.1427,56.0747,SL3,,,,,"/>
<approved hash="113,1,175.497,44.5812,JP1,,,,,"/>
<approved hash="113,1,170.857,60.7653,SL2,,,,,"/>
<approved hash="113,1,170.857,30.2853,SL4,,,,,"/>
</errors>
</schematic>
</drawing>
<compatibility>
<note version="6.3" minversion="6.2.2" severity="warning">
Since Version 6.2.2 text objects can contain more than one line,
which will not be processed correctly with this version.
</note>
</compatibility>
</eagle>
